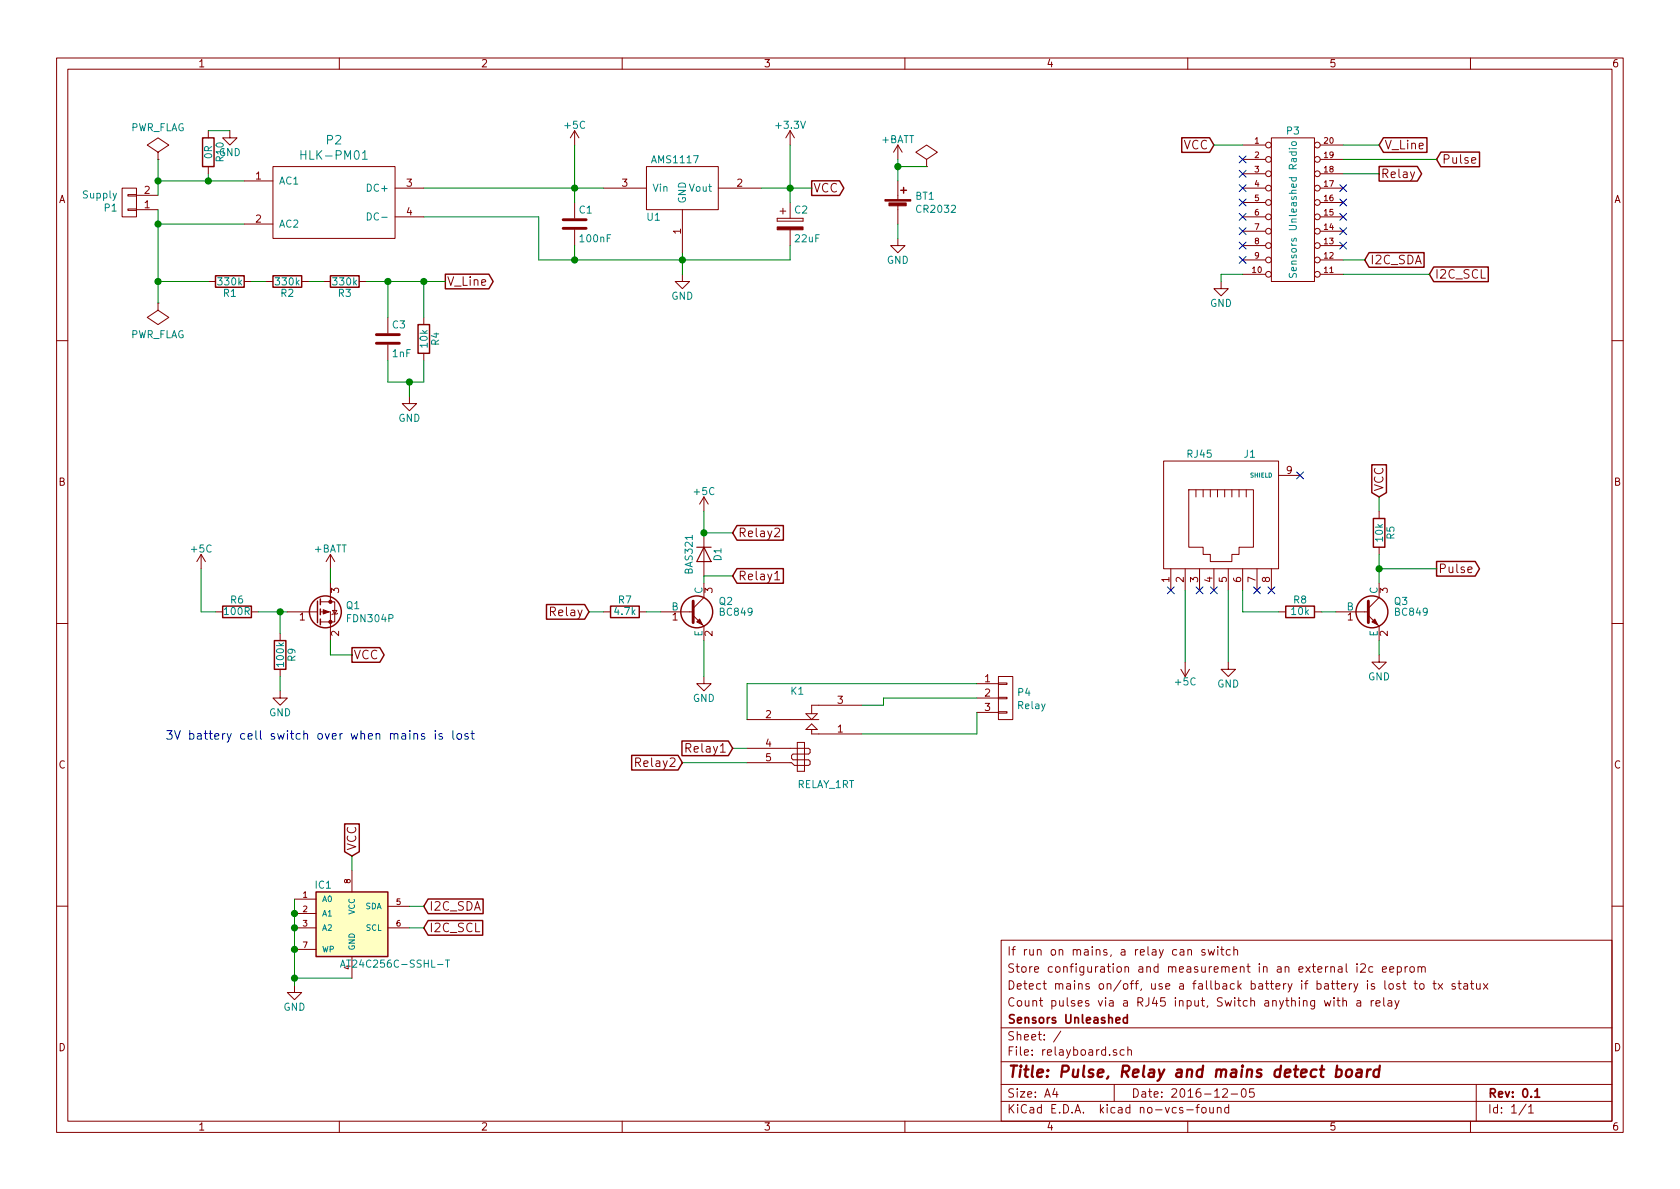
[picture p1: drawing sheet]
EESchema Schematic File Version 2
LIBS:relayboard-rescue
LIBS:power
LIBS:device
LIBS:transistors
LIBS:conn
LIBS:linear
LIBS:regul
LIBS:74xx
LIBS:cmos4000
LIBS:adc-dac
LIBS:memory
LIBS:xilinx
LIBS:microcontrollers
LIBS:dsp
LIBS:microchip
LIBS:analog_switches
LIBS:motorola
LIBS:texas
LIBS:intel
LIBS:audio
LIBS:interface
LIBS:digital-audio
LIBS:philips
LIBS:display
LIBS:cypress
LIBS:siliconi
LIBS:opto
LIBS:atmel
LIBS:contrib
LIBS:valves
LIBS:Viper06
LIBS:storage
LIBS:Relays
LIBS:AMS1117
LIBS:fdn304p
LIBS:powersupply
LIBS:at24c256c-sshl-t
LIBS:relayboard-cache
EELAYER 26 0
EELAYER END
$Descr A4 11693 8268
encoding utf-8
Sheet 1 1
Title "Pulse, Relay and mains detect board"
Date "2016-12-05"
Rev "0.1"
Comp "Sensors Unleashed"
Comment1 "Count pulses via a RJ45 input, Switch anything with a relay"
Comment2 "Detect mains on/off, use a fallback battery if battery is lost to tx statux"
Comment3 "Store configuration and measurement in an external i2c eeprom"
Comment4 "If run on mains, a relay can switch"
$EndDescr
$Comp
L R R1
U 1 1
P 1600 1950
F 0 "R1" V 1680 1950 50  0000 C CNN
F 1 "330k" V 1600 1950 50  0000 C CNN
F 2 "Resistors_SMD:R_0805" V 1530 1950 50  0001 C CNN
F 3 "https://industrial.panasonic.com/ww/products/resistors/chip-resistors/chip-resistors/anti-sulfurated-thick-film-chip-resistors/ERJS1DF3303U" H 1600 1950 50  0001 C CNN
F 4 "1%," H 1600 1950 60  0001 C CNN "Characteristics"
F 5 "0805" H 1600 1950 60  0001 C CNN "Package ID"
	1    1600 1950
	0    1    1    0   
$EndComp
$Comp
L R R4
U 1 1
P 2950 2350
F 0 "R4" V 3030 2350 50  0000 C CNN
F 1 "10k" V 2950 2350 50  0000 C CNN
F 2 "Resistors_SMD:R_0805" V 2880 2350 50  0001 C CNN
F 3 "" H 2950 2350 50  0001 C CNN
F 4 "1%" H 2950 2350 60  0001 C CNN "Characteristics"
F 5 "0805" H 2950 2350 60  0001 C CNN "Package ID"
	1    2950 2350
	1    0    0    -1  
$EndComp
$Comp
L C C3
U 1 1
P 2700 2350
F 0 "C3" H 2725 2450 50  0000 L CNN
F 1 "1nF" H 2725 2250 50  0000 L CNN
F 2 "Capacitors_SMD:C_0805" H 2738 2200 50  0001 C CNN
F 3 "" H 2700 2350 50  0000 C CNN
F 4 "50V, X7R" H 2700 2350 60  0001 C CNN "Characteristics"
F 5 "0805" H 2700 2350 60  0001 C CNN "Package ID"
	1    2700 2350
	1    0    0    -1  
$EndComp
Text GLabel 3100 1950 2    60   Output ~ 0
V_Line
$Comp
L +5C #PWR01
U 1 1
P 4000 1000
F 0 "#PWR01" H 4000 850 50  0001 C CNN
F 1 "+5C" H 4000 1140 50  0000 C CNN
F 2 "" H 4000 1000 50  0000 C CNN
F 3 "" H 4000 1000 50  0000 C CNN
	1    4000 1000
	1    0    0    -1  
$EndComp
$Comp
L +3.3V #PWR02
U 1 1
P 5500 1000
F 0 "#PWR02" H 5500 850 50  0001 C CNN
F 1 "+3.3V" H 5500 1140 50  0000 C CNN
F 2 "" H 5500 1000 50  0000 C CNN
F 3 "" H 5500 1000 50  0000 C CNN
	1    5500 1000
	1    0    0    -1  
$EndComp
$Comp
L CP C2
U 1 1
P 5500 1550
F 0 "C2" H 5525 1650 50  0000 L CNN
F 1 "22uF" H 5525 1450 50  0000 L CNN
F 2 "Capacitors_SMD:C_0805" H 5538 1400 50  0001 C CNN
F 3 "http://datasheets.avx.com/F98.pdf" H 5500 1550 50  0001 C CNN
F 4 "Tantalum, ESR 4Ohm, 10V, 20%" H 5500 1550 60  0001 C CNN "Characteristics"
F 5 "0805" H 5500 1550 60  0001 C CNN "Package ID"
F 6 "digikey,  478-8649-2-ND" H 5500 1550 60  0001 C CNN "Supplier"
F 7 "AVX Corporation" H 5500 1550 60  0001 C CNN "Manufacturer Name"
F 8 "F981A226MSA" H 5500 1550 60  0001 C CNN "Manufacturer Part Number"
	1    5500 1550
	1    0    0    -1  
$EndComp
$Comp
L R R6
U 1 1
P 1650 4250
F 0 "R6" V 1730 4250 50  0000 C CNN
F 1 "100R" V 1650 4250 50  0000 C CNN
F 2 "Resistors_SMD:R_0805" V 1580 4250 50  0001 C CNN
F 3 "" H 1650 4250 50  0000 C CNN
F 4 "1%" H 1650 4250 60  0001 C CNN "Characteristics"
F 5 "0805" H 1650 4250 60  0001 C CNN "Package ID"
	1    1650 4250
	0    -1   -1   0   
$EndComp
$Comp
L R R9
U 1 1
P 1950 4550
F 0 "R9" V 2030 4550 50  0000 C CNN
F 1 "100k" V 1950 4550 50  0000 C CNN
F 2 "Resistors_SMD:R_0805" V 1880 4550 50  0001 C CNN
F 3 "" H 1950 4550 50  0000 C CNN
F 4 "1%" H 1950 4550 60  0001 C CNN "Characteristics"
F 5 "0805" H 1950 4550 60  0001 C CNN "Package ID"
	1    1950 4550
	1    0    0    -1  
$EndComp
$Comp
L +5C #PWR03
U 1 1
P 1400 3950
F 0 "#PWR03" H 1400 3800 50  0001 C CNN
F 1 "+5C" H 1400 4090 50  0000 C CNN
F 2 "" H 1400 3950 50  0000 C CNN
F 3 "" H 1400 3950 50  0000 C CNN
	1    1400 3950
	1    0    0    -1  
$EndComp
$Comp
L GND #PWR04
U 1 1
P 6250 1650
F 0 "#PWR04" H 6250 1400 50  0001 C CNN
F 1 "GND" H 6250 1500 50  0000 C CNN
F 2 "" H 6250 1650 50  0000 C CNN
F 3 "" H 6250 1650 50  0000 C CNN
	1    6250 1650
	1    0    0    -1  
$EndComp
$Comp
L +BATT #PWR05
U 1 1
P 6250 1100
F 0 "#PWR05" H 6250 950 50  0001 C CNN
F 1 "+BATT" H 6250 1240 50  0000 C CNN
F 2 "" H 6250 1100 50  0000 C CNN
F 3 "" H 6250 1100 50  0000 C CNN
	1    6250 1100
	1    0    0    -1  
$EndComp
$Comp
L +BATT #PWR06
U 1 1
P 2300 3950
F 0 "#PWR06" H 2300 3800 50  0001 C CNN
F 1 "+BATT" H 2300 4090 50  0000 C CNN
F 2 "" H 2300 3950 50  0000 C CNN
F 3 "" H 2300 3950 50  0000 C CNN
	1    2300 3950
	1    0    0    -1  
$EndComp
Text GLabel 2450 4550 2    60   Output ~ 0
VCC
$Comp
L DIL20 P3
U 1 1
P 9000 1450
F 0 "P3" H 9000 2000 50  0000 C CNN
F 1 "Sensors Unleashed Radio" V 9000 1450 50  0000 C CNN
F 2 "SensorsUnleashed:zb3219PA_radio" H 9000 1450 50  0001 C CNN
F 3 "" H 9000 1450 50  0000 C CNN
	1    9000 1450
	1    0    0    -1  
$EndComp
Text GLabel 8450 1000 0    60   Input ~ 0
VCC
Text GLabel 5650 1300 2    60   Output ~ 0
VCC
$Comp
L GND #PWR07
U 1 1
P 8500 1950
F 0 "#PWR07" H 8500 1700 50  0001 C CNN
F 1 "GND" H 8500 1800 50  0000 C CNN
F 2 "" H 8500 1950 50  0000 C CNN
F 3 "" H 8500 1950 50  0000 C CNN
	1    8500 1950
	1    0    0    -1  
$EndComp
Text GLabel 9600 1000 2    60   Input ~ 0
V_Line
Text GLabel 10000 1100 2    60   Input ~ 0
Pulse
$Comp
L BC849 Q2
U 1 1
P 4800 4250
F 0 "Q2" H 5000 4325 50  0000 L CNN
F 1 "BC849" H 5000 4250 50  0000 L CNN
F 2 "TO_SOT_Packages_SMD:SOT-23" H 5000 4175 50  0001 L CIN
F 3 "" H 4800 4250 50  0000 L CNN
F 4 "SOT23" H 4800 4250 60  0001 C CNN "Package ID"
	1    4800 4250
	1    0    0    -1  
$EndComp
$Comp
L R R7
U 1 1
P 4350 4250
F 0 "R7" V 4430 4250 50  0000 C CNN
F 1 "4.7k" V 4350 4250 50  0000 C CNN
F 2 "Resistors_SMD:R_0805" V 4280 4250 50  0001 C CNN
F 3 "" H 4350 4250 50  0000 C CNN
F 4 "1%" H 4350 4250 60  0001 C CNN "Characteristics"
F 5 "0805" H 4350 4250 60  0001 C CNN "Package ID"
	1    4350 4250
	0    -1   -1   0   
$EndComp
$Comp
L D D1
U 1 1
P 4900 3850
F 0 "D1" H 4900 3950 50  0000 C CNN
F 1 "BAS321" H 4900 3750 50  0000 C CNN
F 2 "Diodes_SMD:SOD-323" H 4900 3850 50  0001 C CNN
F 3 "http://www.nxp.com/documents/data_sheet/BAS321.pdf" H 4900 3850 50  0001 C CNN
F 4 "Vr=200V, Io=250mA, Vf=1.25V@200mA" H 4900 3850 60  0001 C CNN "Characteristics"
F 5 "Fast Recovery Rectifiers" H 4900 3850 60  0001 C CNN "Description"
F 6 "SOD-323" H 4900 3850 60  0001 C CNN "Package ID"
F 7 "Digi Key" H 4900 3850 60  0001 C CNN "Supplier"
F 8 "NXP Semiconductors" H 4900 3850 60  0001 C CNN "Manufacturer Name"
F 9 "BAS321,115" H 4900 3850 60  0001 C CNN "Manufacturer Part Number"
F 10 "568-6002-1-ND" H 4900 3850 60  0001 C CNN "Supplier Order number"
	1    4900 3850
	0    1    1    0   
$EndComp
$Comp
L GND #PWR08
U 1 1
P 4900 4700
F 0 "#PWR08" H 4900 4450 50  0001 C CNN
F 1 "GND" H 4900 4550 50  0000 C CNN
F 2 "" H 4900 4700 50  0000 C CNN
F 3 "" H 4900 4700 50  0000 C CNN
	1    4900 4700
	1    0    0    -1  
$EndComp
$Comp
L RELAY_1RT K1
U 1 1
P 5600 5150
F 0 "K1" H 5550 5500 50  0000 C CNN
F 1 "RELAY_1RT" H 5750 4850 50  0000 C CNN
F 2 "SensorsUnleashed:Relay_SRD_XVDC-SL-C_Series" H 5600 5350 50  0001 C CNN
F 3 "" H 5600 5350 50  0000 C CNN
F 4 "Aliexpress" H 5600 5150 60  0001 C CNN "Supplier"
	1    5600 5150
	1    0    0    -1  
$EndComp
$Comp
L +5C #PWR09
U 1 1
P 4900 3550
F 0 "#PWR09" H 4900 3400 50  0001 C CNN
F 1 "+5C" H 4900 3690 50  0000 C CNN
F 2 "" H 4900 3550 50  0000 C CNN
F 3 "" H 4900 3550 50  0000 C CNN
	1    4900 3550
	1    0    0    -1  
$EndComp
Text GLabel 9600 1200 2    60   Output ~ 0
Relay
Text GLabel 4100 4250 0    60   Input ~ 0
Relay
$Comp
L AMS1117 U1
U 1 1
P 4800 1350
F 0 "U1" H 4550 1200 50  0000 C CNN
F 1 "AMS1117" H 4700 1600 50  0000 C CNN
F 2 "TO_SOT_Packages_SMD:SOT-223" H 4800 1350 60  0001 C CNN
F 3 "" H 4800 1350 60  0000 C CNN
F 4 "Fixed 3.3V, 1A" H 4800 1350 60  0001 C CNN "Characteristics"
F 5 "SOT-223" H 4800 1350 60  0001 C CNN "Package ID"
F 6 "Advanced Monolithic Systems" H 4800 1350 60  0001 C CNN "Manufacturer Name"
F 7 "AMS1117-3.3" H 4800 1350 60  0001 C CNN "Manufacturer Part Number"
	1    4800 1350
	1    0    0    -1  
$EndComp
$Comp
L RJ45 J1
U 1 1
P 8500 3650
F 0 "J1" H 8700 4150 50  0000 C CNN
F 1 "RJ45" H 8350 4150 50  0000 C CNN
F 2 "Connect:RJ45_8" H 8500 3650 50  0001 C CNN
F 3 "" H 8500 3650 50  0000 C CNN
F 4 "https://openenergymonitor.org/emon/opticalpulsesensor" H 8500 3650 60  0001 C CNN "Notes"
F 5 "Optical Utility Meter LED Pulse Sensor" H 8500 3650 60  0001 C CNN "Manufacturer Name"
	1    8500 3650
	1    0    0    -1  
$EndComp
$Comp
L +5C #PWR010
U 1 1
P 8250 4600
F 0 "#PWR010" H 8250 4450 50  0001 C CNN
F 1 "+5C" H 8250 4740 50  0000 C CNN
F 2 "" H 8250 4600 50  0000 C CNN
F 3 "" H 8250 4600 50  0000 C CNN
	1    8250 4600
	-1   0    0    1   
$EndComp
$Comp
L GND #PWR011
U 1 1
P 8550 4600
F 0 "#PWR011" H 8550 4350 50  0001 C CNN
F 1 "GND" H 8550 4450 50  0000 C CNN
F 2 "" H 8550 4600 50  0000 C CNN
F 3 "" H 8550 4600 50  0000 C CNN
	1    8550 4600
	1    0    0    -1  
$EndComp
$Comp
L R R5
U 1 1
P 9600 3700
F 0 "R5" V 9680 3700 50  0000 C CNN
F 1 "10k" V 9600 3700 50  0000 C CNN
F 2 "Resistors_SMD:R_0805" V 9530 3700 50  0001 C CNN
F 3 "" H 9600 3700 50  0000 C CNN
	1    9600 3700
	1    0    0    -1  
$EndComp
$Comp
L BC849 Q3
U 1 1
P 9500 4250
F 0 "Q3" H 9700 4325 50  0000 L CNN
F 1 "BC849" H 9700 4250 50  0000 L CNN
F 2 "TO_SOT_Packages_SMD:SOT-23" H 9700 4175 50  0001 L CIN
F 3 "" H 9500 4250 50  0000 L CNN
	1    9500 4250
	1    0    0    -1  
$EndComp
Text GLabel 9600 3450 1    60   Input ~ 0
VCC
$Comp
L R R8
U 1 1
P 9050 4250
F 0 "R8" V 9130 4250 50  0000 C CNN
F 1 "10k" V 9050 4250 50  0000 C CNN
F 2 "Resistors_SMD:R_0805" V 8980 4250 50  0001 C CNN
F 3 "" H 9050 4250 50  0000 C CNN
	1    9050 4250
	0    -1   -1   0   
$EndComp
$Comp
L GND #PWR012
U 1 1
P 9600 4550
F 0 "#PWR012" H 9600 4300 50  0001 C CNN
F 1 "GND" H 9600 4400 50  0000 C CNN
F 2 "" H 9600 4550 50  0000 C CNN
F 3 "" H 9600 4550 50  0000 C CNN
	1    9600 4550
	1    0    0    -1  
$EndComp
Text GLabel 10000 3950 2    60   Output ~ 0
Pulse
NoConn ~ 9350 1300
NoConn ~ 9350 1400
NoConn ~ 9350 1500
NoConn ~ 9350 1600
NoConn ~ 9350 1700
NoConn ~ 8650 1800
NoConn ~ 8650 1700
NoConn ~ 8650 1400
NoConn ~ 8650 1300
NoConn ~ 8650 1200
NoConn ~ 8650 1100
NoConn ~ 8350 4100
NoConn ~ 8450 4100
NoConn ~ 8150 4100
NoConn ~ 8750 4100
NoConn ~ 8850 4100
$Comp
L GND #PWR013
U 1 1
P 1950 4800
F 0 "#PWR013" H 1950 4550 50  0001 C CNN
F 1 "GND" H 1950 4650 50  0000 C CNN
F 2 "" H 1950 4800 50  0000 C CNN
F 3 "" H 1950 4800 50  0000 C CNN
	1    1950 4800
	1    0    0    -1  
$EndComp
Text Notes 1150 5150 0    60   ~ 0
3V battery cell switch over when mains is lost
$Comp
L Battery_Cell BT1
U 1 1
P 6250 1450
F 0 "BT1" H 6368 1546 50  0000 L CNN
F 1 "CR2032" H 6368 1455 50  0000 L CNN
F 2 "SensorsUnleashed:BATT_CR2032_MPD" V 6250 1510 50  0001 C CNN
F 3 "http://www.memoryprotectiondevices.com/datasheets/BC2032-F1-datasheet.pdf" V 6250 1510 50  0001 C CNN
F 4 "Coin, 20.0mm" H 6250 1450 60  0001 C CNN "Characteristics"
F 5 "Coin Cell, Holder" H 6250 1450 60  0001 C CNN "Description"
F 6 "smd, Holder (Open)" H 6250 1450 60  0001 C CNN "Package ID"
F 7 "Digi Key" H 6250 1450 60  0001 C CNN "Supplier"
F 8 "MPD (Memory Protection Devices)" H 6250 1450 60  0001 C CNN "Manufacturer Name"
F 9 "BC2032-F1" H 6250 1450 60  0001 C CNN "Manufacturer Part Number"
F 10 "BC2032-F1-CT-ND" H 6250 1450 60  0001 C CNN "Supplier Order number"
	1    6250 1450
	1    0    0    -1  
$EndComp
$Comp
L PWR_FLAG #FLG014
U 1 1
P 6450 1150
F 0 "#FLG014" H 6450 1245 50  0001 C CNN
F 1 "PWR_FLAG" H 6450 1330 50  0001 C CNN
F 2 "" H 6450 1150 50  0000 C CNN
F 3 "" H 6450 1150 50  0000 C CNN
	1    6450 1150
	1    0    0    -1  
$EndComp
$Comp
L FDN304P Q1
U 1 1
P 2200 4250
F 0 "Q1" H 2405 4296 50  0000 L CNN
F 1 "FDN304P" H 2405 4205 50  0000 L CNN
F 2 "SensorsUnleashed:SSOT-3" H 2400 4350 50  0001 C CNN
F 3 "" H 2200 4250 50  0000 C CNN
F 4 "20V 2.4A" H 2200 4250 60  0001 C CNN "Characteristics"
F 5 "MOSFET P-CH" H 2200 4250 60  0001 C CNN "Description"
F 6 "SSOT3" H 2200 4250 60  0001 C CNN "Package ID"
F 7 "Fairchild Semiconductor" H 2200 4250 60  0001 C CNN "Manufacturer Name"
F 8 "FDN304P" H 2200 4250 60  0001 C CNN "Manufacturer Part Number"
	1    2200 4250
	1    0    0    -1  
$EndComp
$Comp
L GND #PWR015
U 1 1
P 4750 1900
F 0 "#PWR015" H 4750 1650 50  0001 C CNN
F 1 "GND" H 4750 1750 50  0000 C CNN
F 2 "" H 4750 1900 50  0000 C CNN
F 3 "" H 4750 1900 50  0000 C CNN
	1    4750 1900
	1    0    0    -1  
$EndComp
$Comp
L HLK-PM01 P2
U 1 1
P 2350 1400
F 0 "P2" H 2325 1837 60  0000 C CNN
F 1 "HLK-PM01" H 2325 1731 60  0000 C CNN
F 2 "SensorsUnleashed:HLK-PM01" H 2350 1400 60  0001 C CNN
F 3 "https://www.aliexpress.com/item/5pcs-TSP-05-replace-HLK-PM01-AC-DC-220V-to-5V-mini-power-supply-module-intelligent/32409558042.html?spm=2114.13010608.0.0.WTNxW9" H 2350 1400 60  0001 C CNN
F 4 "100-240VAC in, 5VDC/3W out" H 2350 1400 60  0001 C CNN "Characteristics"
F 5 "Aliexpress" H 2350 1400 60  0001 C CNN "Supplier"
F 6 "Meets CE and UL; written, but not proven!" H 2350 1400 60  0001 C CNN "Notes"
	1    2350 1400
	1    0    0    -1  
$EndComp
$Comp
L GND #PWR016
U 1 1
P 2850 2750
F 0 "#PWR016" H 2850 2500 50  0001 C CNN
F 1 "GND" H 2850 2600 50  0000 C CNN
F 2 "" H 2850 2750 50  0000 C CNN
F 3 "" H 2850 2750 50  0000 C CNN
	1    2850 2750
	1    0    0    -1  
$EndComp
$Comp
L PWR_FLAG #FLG017
U 1 1
P 1100 2100
F 0 "#FLG017" H 1100 2195 50  0001 C CNN
F 1 "PWR_FLAG" H 1100 2323 50  0000 C CNN
F 2 "" H 1100 2100 50  0000 C CNN
F 3 "" H 1100 2100 50  0000 C CNN
	1    1100 2100
	-1   0    0    1   
$EndComp
$Comp
L C C1
U 1 1
P 4000 1550
F 0 "C1" H 4025 1650 50  0000 L CNN
F 1 "100nF" H 4025 1450 50  0000 L CNN
F 2 "Capacitors_SMD:C_0805" H 4038 1400 50  0001 C CNN
F 3 "" H 4000 1550 50  0000 C CNN
F 4 "25V" H 4000 1550 60  0001 C CNN "Characteristics"
F 5 "0805" H 4000 1550 60  0001 C CNN "Package ID"
	1    4000 1550
	1    0    0    -1  
$EndComp
$Comp
L CONN_01X02 P1
U 1 1
P 900 1400
F 0 "P1" H 978 1441 50  0000 L CNN
F 1 "Supply" H 978 1350 50  0000 L CNN
F 2 "Connect:AK300-2" H 978 1304 50  0001 L CNN
F 3 "" H 900 1400 50  0000 C CNN
	1    900  1400
	-1   0    0    1   
$EndComp
$Comp
L CONN_01X03 P4
U 1 1
P 7000 4850
F 0 "P4" H 7077 4891 50  0000 L CNN
F 1 "Relay" H 7077 4800 50  0000 L CNN
F 2 "Connect:AK300-3" H 7078 4754 50  0001 L CNN
F 3 "" H 7000 4850 50  0000 C CNN
	1    7000 4850
	1    0    0    -1  
$EndComp
$Comp
L R R2
U 1 1
P 2000 1950
F 0 "R2" V 2080 1950 50  0000 C CNN
F 1 "330k" V 2000 1950 50  0000 C CNN
F 2 "Resistors_SMD:R_0805" V 1930 1950 50  0001 C CNN
F 3 "https://industrial.panasonic.com/ww/products/resistors/chip-resistors/chip-resistors/anti-sulfurated-thick-film-chip-resistors/ERJS1DF3303U" H 2000 1950 50  0001 C CNN
F 4 "1%," H 2000 1950 60  0001 C CNN "Characteristics"
F 5 "0805" H 2000 1950 60  0001 C CNN "Package ID"
	1    2000 1950
	0    1    1    0   
$EndComp
$Comp
L R R3
U 1 1
P 2400 1950
F 0 "R3" V 2480 1950 50  0000 C CNN
F 1 "330k" V 2400 1950 50  0000 C CNN
F 2 "Resistors_SMD:R_0805" V 2330 1950 50  0001 C CNN
F 3 "https://industrial.panasonic.com/ww/products/resistors/chip-resistors/chip-resistors/anti-sulfurated-thick-film-chip-resistors/ERJS1DF3303U" H 2400 1950 50  0001 C CNN
F 4 "1%," H 2400 1950 60  0001 C CNN "Characteristics"
F 5 "0805" H 2400 1950 60  0001 C CNN "Package ID"
	1    2400 1950
	0    1    1    0   
$EndComp
NoConn ~ 9050 3300
Text GLabel 9950 1900 2    60   Input ~ 0
I2C_SCL
Text GLabel 9500 1800 2    60   Input ~ 0
I2C_SDA
$Comp
L AT24C256C-SSHL-T IC1
U 1 1
P 2450 6400
F 0 "IC1" H 2250 6650 50  0000 C CNN
F 1 "AT24C256C-SSHL-T" H 2750 6100 50  0000 C CNN
F 2 "Housings_SOIC:SOIC-8_3.9x4.9mm_Pitch1.27mm" H 2450 6400 50  0001 C CIN
F 3 "http://www.atmel.com/images/atmel-8568-seeprom-at24c256c-datasheet.pdf" H 2550 5700 50  0001 C CNN
F 4 "256K (32K x 8) eeprom, i2c" H 2350 6750 60  0001 C CNN "Characteristics"
F 5 "8-SOIC" H 2450 6400 60  0001 C CNN "Package ID"
F 6 "Aliexpress" H 2450 6400 60  0001 C CNN "Supplier"
F 7 "https://www.aliexpress.com/item/Free-shipping-10pcs-lot-AT24C256C-SSHL-T-EEPROM-serial-AT24C256C-screen-2ECL-original-authentic/32699367011.html?spm=2114.13010608.0.0.Tp3XTh" H 2450 6400 60  0001 C CNN "Supplier Order number"
	1    2450 6400
	1    0    0    -1  
$EndComp
$Comp
L GND #PWR018
U 1 1
P 2050 6850
F 0 "#PWR018" H 2050 6600 50  0001 C CNN
F 1 "GND" H 2050 6700 50  0000 C CNN
F 2 "" H 2050 6850 50  0000 C CNN
F 3 "" H 2050 6850 50  0000 C CNN
	1    2050 6850
	1    0    0    -1  
$EndComp
Text GLabel 2950 6450 2    60   Input ~ 0
I2C_SCL
Text GLabel 2950 6300 2    60   Input ~ 0
I2C_SDA
Text GLabel 2450 5950 1    60   Input ~ 0
VCC
NoConn ~ 8650 1500
NoConn ~ 8650 1600
$Comp
L GND #PWR019
U 1 1
P 1600 900
F 0 "#PWR019" H 1600 650 50  0001 C CNN
F 1 "GND" H 1600 750 50  0000 C CNN
F 2 "" H 1600 900 50  0000 C CNN
F 3 "" H 1600 900 50  0000 C CNN
	1    1600 900 
	1    0    0    -1  
$EndComp
$Comp
L R R10
U 1 1
P 1450 1050
F 0 "R10" V 1530 1050 50  0000 C CNN
F 1 "0R" V 1450 1050 50  0000 C CNN
F 2 "Resistors_SMD:R_0805" V 1380 1050 50  0001 C CNN
F 3 "" H 1450 1050 50  0001 C CNN
F 4 "1%" H 1450 1050 60  0001 C CNN "Characteristics"
F 5 "0805" H 1450 1050 60  0001 C CNN "Package ID"
	1    1450 1050
	1    0    0    -1  
$EndComp
$Comp
L PWR_FLAG #FLG020
U 1 1
P 1100 1100
F 0 "#FLG020" H 1100 1195 50  0001 C CNN
F 1 "PWR_FLAG" H 1100 1323 50  0000 C CNN
F 2 "" H 1100 1100 50  0000 C CNN
F 3 "" H 1100 1100 50  0000 C CNN
	1    1100 1100
	1    0    0    -1  
$EndComp
Wire Wire Line
	2550 1950 3100 1950
Wire Wire Line
	2250 1950 2150 1950
Wire Wire Line
	1850 1950 1750 1950
Wire Wire Line
	3750 1800 5500 1800
Wire Wire Line
	2950 1300 4200 1300
Wire Wire Line
	4000 1000 4000 1400
Connection ~ 4000 1300
Connection ~ 4000 1800
Wire Wire Line
	5300 1300 5650 1300
Wire Wire Line
	5500 1000 5500 1400
Connection ~ 5500 1300
Wire Wire Line
	5500 1800 5500 1700
Wire Wire Line
	1800 4250 2000 4250
Wire Wire Line
	1950 4400 1950 4250
Connection ~ 1950 4250
Wire Wire Line
	1950 4800 1950 4700
Wire Wire Line
	1400 3950 1400 4250
Wire Wire Line
	1400 4250 1500 4250
Wire Wire Line
	6250 1650 6250 1550
Wire Wire Line
	6250 1100 6250 1250
Wire Wire Line
	2300 3950 2300 4050
Wire Wire Line
	2300 4450 2300 4550
Wire Wire Line
	2300 4550 2450 4550
Wire Wire Line
	8450 1000 8650 1000
Wire Wire Line
	8500 1950 8500 1900
Wire Wire Line
	8500 1900 8650 1900
Wire Wire Line
	9600 1000 9350 1000
Wire Wire Line
	10000 1100 9350 1100
Wire Wire Line
	1100 1950 1450 1950
Wire Wire Line
	4500 4250 4600 4250
Wire Wire Line
	4900 4450 4900 4700
Wire Wire Line
	9600 1200 9350 1200
Wire Wire Line
	4100 4250 4200 4250
Wire Wire Line
	4900 4000 5100 4000
Wire Wire Line
	4900 3700 5100 3700
Wire Wire Line
	5100 5200 5200 5200
Wire Wire Line
	4900 3550 4900 3700
Wire Wire Line
	4750 1750 4750 1900
Connection ~ 4750 1800
Wire Wire Line
	6000 4900 6150 4900
Wire Wire Line
	6000 5100 6800 5100
Wire Wire Line
	8250 4100 8250 4600
Wire Wire Line
	8550 4100 8550 4600
Wire Wire Line
	9600 3450 9600 3550
Wire Wire Line
	9600 3850 9600 4050
Wire Wire Line
	9200 4250 9300 4250
Wire Wire Line
	9600 4450 9600 4550
Wire Wire Line
	10000 3950 9600 3950
Connection ~ 9600 3950
Wire Wire Line
	8650 4250 8650 4100
Wire Wire Line
	8900 4250 8650 4250
Wire Wire Line
	6450 1150 6250 1150
Connection ~ 6250 1150
Wire Wire Line
	1100 1250 1700 1250
Wire Wire Line
	2950 1950 2950 2200
Wire Wire Line
	2700 2200 2700 1950
Connection ~ 2700 1950
Wire Wire Line
	2700 2500 2700 2650
Wire Wire Line
	2700 2650 2950 2650
Wire Wire Line
	2950 2650 2950 2500
Wire Wire Line
	2950 1500 3750 1500
Wire Wire Line
	2850 2650 2850 2750
Connection ~ 2850 2650
Connection ~ 2950 1950
Wire Wire Line
	1100 1550 1700 1550
Wire Wire Line
	3750 1500 3750 1800
Connection ~ 4900 3700
Wire Wire Line
	1100 1450 1100 2100
Connection ~ 1100 1950
Wire Wire Line
	4000 1700 4000 1800
Connection ~ 1100 1550
Wire Wire Line
	5200 5000 5200 4750
Wire Wire Line
	5200 4750 6800 4750
Wire Wire Line
	6800 4850 6150 4850
Wire Wire Line
	6150 4850 6150 4900
Wire Wire Line
	6800 5100 6800 4950
Wire Wire Line
	9500 1800 9350 1800
Wire Wire Line
	9950 1900 9350 1900
Wire Wire Line
	2050 6250 2050 6850
Connection ~ 2050 6450
Connection ~ 2050 6350
Connection ~ 2050 6600
Wire Wire Line
	2450 6800 2050 6800
Connection ~ 2050 6800
Wire Wire Line
	2850 6300 2950 6300
Wire Wire Line
	2850 6450 2950 6450
Wire Wire Line
	2450 5950 2450 6050
Connection ~ 1450 1250
Wire Wire Line
	1100 1100 1100 1350
Wire Wire Line
	1450 900  1600 900 
Connection ~ 1100 1250
Wire Wire Line
	1450 1250 1450 1200
Wire Wire Line
	4750 5300 5200 5300
Text GLabel 5100 5200 0    60   Input ~ 0
Relay1
Text GLabel 4750 5300 0    60   Input ~ 0
Relay2
Text GLabel 5100 4000 2    60   Input ~ 0
Relay1
Text GLabel 5100 3700 2    60   Input ~ 0
Relay2
Wire Wire Line
	4900 4050 4900 4000
$EndSCHEMATC
